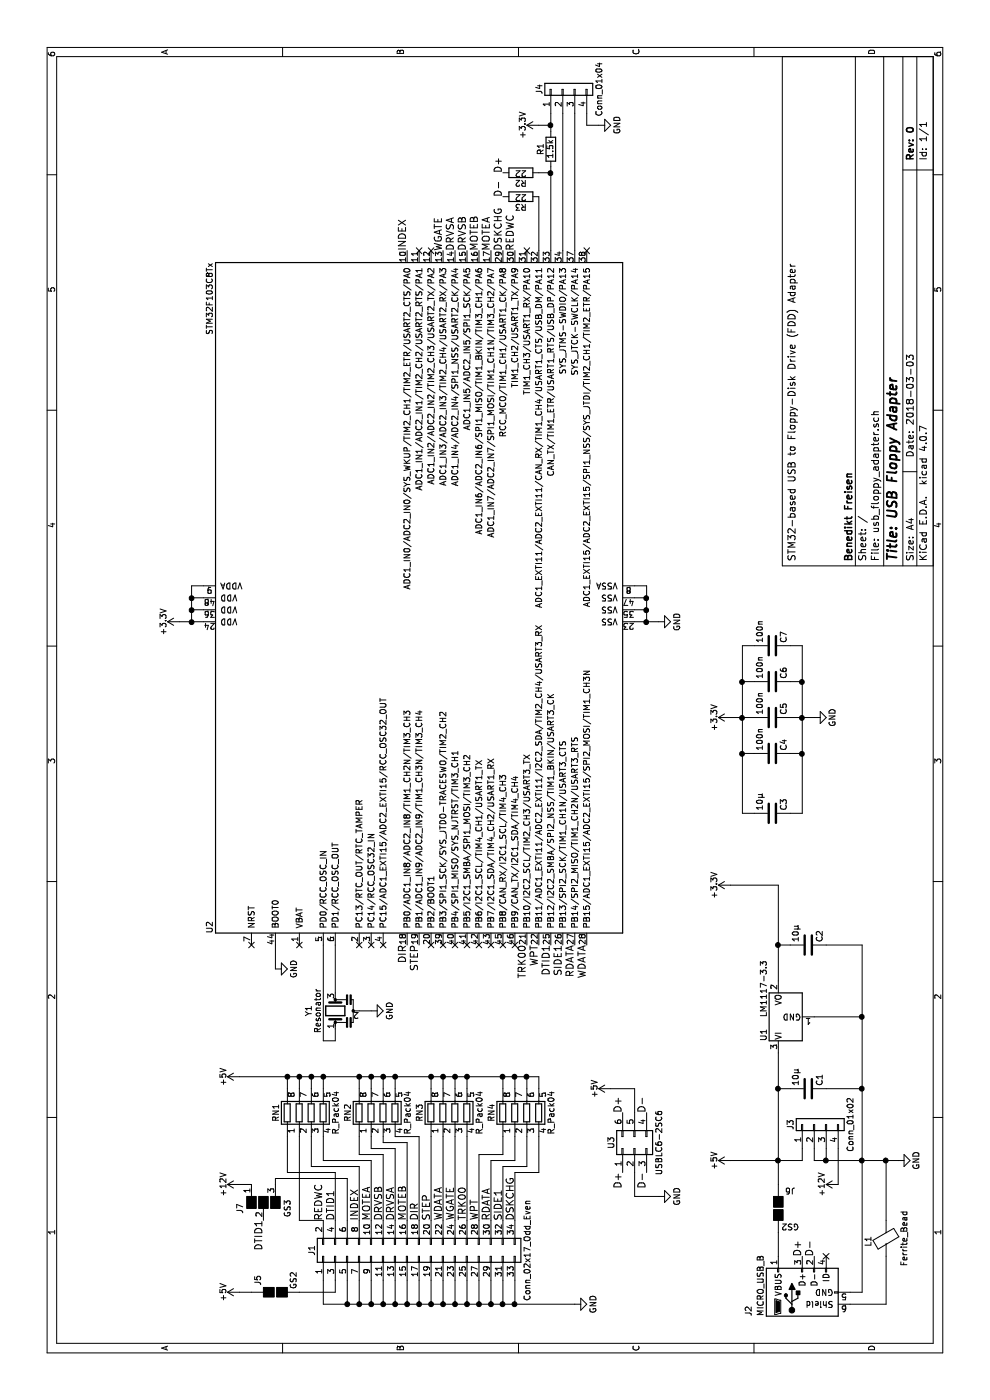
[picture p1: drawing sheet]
EESchema Schematic File Version 2
LIBS:power
LIBS:device
LIBS:switches
LIBS:relays
LIBS:motors
LIBS:transistors
LIBS:conn
LIBS:linear
LIBS:regul
LIBS:74xx
LIBS:cmos4000
LIBS:adc-dac
LIBS:memory
LIBS:xilinx
LIBS:microcontrollers
LIBS:dsp
LIBS:microchip
LIBS:analog_switches
LIBS:motorola
LIBS:texas
LIBS:intel
LIBS:audio
LIBS:interface
LIBS:digital-audio
LIBS:philips
LIBS:display
LIBS:cypress
LIBS:siliconi
LIBS:opto
LIBS:atmel
LIBS:contrib
LIBS:valves
LIBS:stm32
LIBS:usb_floppy_adapter-cache
EELAYER 25 0
EELAYER END
$Descr A4 11693 8268
encoding utf-8
Sheet 1 1
Title "USB Floppy Adapter"
Date "2018-03-03"
Rev "0"
Comp "Benedikt Freisen"
Comment1 ""
Comment2 ""
Comment3 ""
Comment4 "STM32-based USB to Floppy-Disk Drive (FDD) Adapter"
$EndDescr
$Comp
L STM32F103C8Tx U2
U 1 1
P 6700 3500
F 0 "U2" H 3900 5225 50  0000 L BNN
F 1 "STM32F103C8Tx" H 9500 5225 50  0000 R BNN
F 2 "Housings_QFP:LQFP-48_7x7mm_Pitch0.5mm" H 9500 5175 50  0001 R TNN
F 3 "" H 6700 3500 50  0001 C CNN
	1    6700 3500
	1    0    0    -1  
$EndComp
$Comp
L Conn_02x17_Odd_Even J1
U 1 1
P 1200 3500
F 0 "J1" H 1250 4400 50  0000 C CNN
F 1 "Conn_02x17_Odd_Even" H 1250 2600 50  0000 C CNN
F 2 "Socket_Strips:Socket_Strip_Straight_2x17_Pitch2.54mm" H 1200 3500 50  0001 C CNN
F 3 "" H 1200 3500 50  0001 C CNN
	1    1200 3500
	1    0    0    -1  
$EndComp
$Comp
L LM1117-3.3 U1
U 1 1
P 3200 6500
F 0 "U1" H 3050 6625 50  0000 C CNN
F 1 "LM1117-3.3" H 3200 6625 50  0000 L CNN
F 2 "TO_SOT_Packages_SMD:SOT-223-3Lead_TabPin2" H 3200 6500 50  0001 C CNN
F 3 "" H 3200 6500 50  0001 C CNN
	1    3200 6500
	1    0    0    -1  
$EndComp
$Comp
L USB_OTG J2
U 1 1
P 900 6700
F 0 "J2" H 700 7150 50  0000 L CNN
F 1 "MICRO_USB_B" H 700 7050 50  0000 L CNN
F 2 "Connectors_USB:USB_Micro-B_Vertical_Molex-105133-0001" H 1050 6650 50  0001 C CNN
F 3 "" H 1050 6650 50  0001 C CNN
	1    900  6700
	1    0    0    -1  
$EndComp
$Comp
L R_Pack04 RN1
U 1 1
P 2400 2600
F 0 "RN1" V 2100 2600 50  0000 C CNN
F 1 "R_Pack04" V 2600 2600 50  0000 C CNN
F 2 "Resistors_SMD:R_Array_Convex_4x0603" V 2675 2600 50  0001 C CNN
F 3 "" H 2400 2600 50  0001 C CNN
	1    2400 2600
	0    1    1    0   
$EndComp
$Comp
L R_Pack04 RN2
U 1 1
P 2400 3200
F 0 "RN2" V 2100 3200 50  0000 C CNN
F 1 "R_Pack04" V 2600 3200 50  0000 C CNN
F 2 "Resistors_SMD:R_Array_Convex_4x0603" V 2675 3200 50  0001 C CNN
F 3 "" H 2400 3200 50  0001 C CNN
	1    2400 3200
	0    1    1    0   
$EndComp
$Comp
L R_Pack04 RN3
U 1 1
P 2400 3800
F 0 "RN3" V 2100 3800 50  0000 C CNN
F 1 "R_Pack04" V 2600 3800 50  0000 C CNN
F 2 "Resistors_SMD:R_Array_Convex_4x0603" V 2675 3800 50  0001 C CNN
F 3 "" H 2400 3800 50  0001 C CNN
	1    2400 3800
	0    1    1    0   
$EndComp
$Comp
L R_Pack04 RN4
U 1 1
P 2400 4400
F 0 "RN4" V 2100 4400 50  0000 C CNN
F 1 "R_Pack04" V 2600 4400 50  0000 C CNN
F 2 "Resistors_SMD:R_Array_Convex_4x0603" V 2675 4400 50  0001 C CNN
F 3 "" H 2400 4400 50  0001 C CNN
	1    2400 4400
	0    1    1    0   
$EndComp
$Comp
L C C1
U 1 1
P 2600 6750
F 0 "C1" H 2625 6850 50  0000 L CNN
F 1 "10µ" H 2625 6650 50  0000 L CNN
F 2 "Capacitors_SMD:C_0805" H 2638 6600 50  0001 C CNN
F 3 "" H 2600 6750 50  0001 C CNN
	1    2600 6750
	1    0    0    1   
$EndComp
$Comp
L C C2
U 1 1
P 3800 6750
F 0 "C2" H 3825 6850 50  0000 L CNN
F 1 "10µ" H 3825 6650 50  0000 L CNN
F 2 "Capacitors_SMD:C_0805" H 3838 6600 50  0001 C CNN
F 3 "" H 3800 6750 50  0001 C CNN
	1    3800 6750
	1    0    0    1   
$EndComp
$Comp
L GND #PWR01
U 1 1
P 2000 7500
F 0 "#PWR01" H 2000 7250 50  0001 C CNN
F 1 "GND" H 2000 7350 50  0000 C CNN
F 2 "" H 2000 7500 50  0001 C CNN
F 3 "" H 2000 7500 50  0001 C CNN
	1    2000 7500
	1    0    0    -1  
$EndComp
$Comp
L +5V #PWR02
U 1 1
P 2000 6100
F 0 "#PWR02" H 2000 5950 50  0001 C CNN
F 1 "+5V" H 2000 6240 50  0000 C CNN
F 2 "" H 2000 6100 50  0001 C CNN
F 3 "" H 2000 6100 50  0001 C CNN
	1    2000 6100
	1    0    0    -1  
$EndComp
$Comp
L +3.3V #PWR03
U 1 1
P 4300 6100
F 0 "#PWR03" H 4300 5950 50  0001 C CNN
F 1 "+3.3V" H 4300 6240 50  0000 C CNN
F 2 "" H 4300 6100 50  0001 C CNN
F 3 "" H 4300 6100 50  0001 C CNN
	1    4300 6100
	1    0    0    -1  
$EndComp
$Comp
L Resonator Y1
U 1 1
P 3250 2800
F 0 "Y1" H 3250 3025 50  0000 C CNN
F 1 "Resonator" H 3250 2950 50  0000 C CNN
F 2 "Crystals:Resonator_SMD_muRata_SFECV-3pin_6.9x2.9mm" H 3225 2800 50  0001 C CNN
F 3 "" H 3225 2800 50  0001 C CNN
	1    3250 2800
	1    0    0    -1  
$EndComp
$Comp
L GND #PWR04
U 1 1
P 800 4800
F 0 "#PWR04" H 800 4550 50  0001 C CNN
F 1 "GND" H 800 4650 50  0000 C CNN
F 2 "" H 800 4800 50  0001 C CNN
F 3 "" H 800 4800 50  0001 C CNN
	1    800  4800
	1    0    0    -1  
$EndComp
Text Label 1500 2700 0    60   ~ 0
REDWC
Text Label 1500 3000 0    60   ~ 0
INDEX
Text Label 1500 3100 0    60   ~ 0
MOTEA
Text Label 1500 3200 0    60   ~ 0
DRVSB
Text Label 1500 3300 0    60   ~ 0
DRVSA
Text Label 1500 3400 0    60   ~ 0
MOTEB
Text Label 1500 3500 0    60   ~ 0
DIR
Text Label 1500 3600 0    60   ~ 0
STEP
Text Label 1500 3700 0    60   ~ 0
WDATA
Text Label 1500 3800 0    60   ~ 0
WGATE
Text Label 1500 3900 0    60   ~ 0
TRK00
Text Label 1500 4000 0    60   ~ 0
WPT
Text Label 1500 4100 0    60   ~ 0
RDATA
Text Label 1500 4200 0    60   ~ 0
SIDE1
Text Label 1500 4300 0    60   ~ 0
DSKCHG
$Comp
L +5V #PWR05
U 1 1
P 2700 2000
F 0 "#PWR05" H 2700 1850 50  0001 C CNN
F 1 "+5V" H 2700 2140 50  0000 C CNN
F 2 "" H 2700 2000 50  0001 C CNN
F 3 "" H 2700 2000 50  0001 C CNN
	1    2700 2000
	1    0    0    -1  
$EndComp
$Comp
L +3.3V #PWR06
U 1 1
P 6500 1500
F 0 "#PWR06" H 6500 1350 50  0001 C CNN
F 1 "+3.3V" H 6500 1640 50  0000 C CNN
F 2 "" H 6500 1500 50  0001 C CNN
F 3 "" H 6500 1500 50  0001 C CNN
	1    6500 1500
	1    0    0    -1  
$EndComp
$Comp
L GND #PWR07
U 1 1
P 6500 5500
F 0 "#PWR07" H 6500 5250 50  0001 C CNN
F 1 "GND" H 6500 5350 50  0000 C CNN
F 2 "" H 6500 5500 50  0001 C CNN
F 3 "" H 6500 5500 50  0001 C CNN
	1    6500 5500
	1    0    0    -1  
$EndComp
$Comp
L GND #PWR08
U 1 1
P 3250 3100
F 0 "#PWR08" H 3250 2850 50  0001 C CNN
F 1 "GND" H 3250 2950 50  0000 C CNN
F 2 "" H 3250 3100 50  0001 C CNN
F 3 "" H 3250 3100 50  0001 C CNN
	1    3250 3100
	1    0    0    -1  
$EndComp
$Comp
L +3.3V #PWR09
U 1 1
P 5700 6100
F 0 "#PWR09" H 5700 5950 50  0001 C CNN
F 1 "+3.3V" H 5700 6240 50  0000 C CNN
F 2 "" H 5700 6100 50  0001 C CNN
F 3 "" H 5700 6100 50  0001 C CNN
	1    5700 6100
	1    0    0    -1  
$EndComp
$Comp
L GND #PWR010
U 1 1
P 5700 6800
F 0 "#PWR010" H 5700 6550 50  0001 C CNN
F 1 "GND" H 5700 6650 50  0000 C CNN
F 2 "" H 5700 6800 50  0001 C CNN
F 3 "" H 5700 6800 50  0001 C CNN
	1    5700 6800
	1    0    0    -1  
$EndComp
$Comp
L C C3
U 1 1
P 4900 6450
F 0 "C3" H 4925 6550 50  0000 L CNN
F 1 "10µ" H 4925 6350 50  0000 L CNN
F 2 "Capacitors_SMD:C_0805" H 4938 6300 50  0001 C CNN
F 3 "" H 4900 6450 50  0001 C CNN
	1    4900 6450
	1    0    0    1   
$EndComp
$Comp
L C C4
U 1 1
P 5400 6450
F 0 "C4" H 5425 6550 50  0000 L CNN
F 1 "100n" H 5425 6350 50  0000 L CNN
F 2 "Capacitors_SMD:C_0603" H 5438 6300 50  0001 C CNN
F 3 "" H 5400 6450 50  0001 C CNN
	1    5400 6450
	1    0    0    1   
$EndComp
$Comp
L C C5
U 1 1
P 5700 6450
F 0 "C5" H 5725 6550 50  0000 L CNN
F 1 "100n" H 5725 6350 50  0000 L CNN
F 2 "Capacitors_SMD:C_0603" H 5738 6300 50  0001 C CNN
F 3 "" H 5700 6450 50  0001 C CNN
	1    5700 6450
	1    0    0    1   
$EndComp
$Comp
L C C6
U 1 1
P 6000 6450
F 0 "C6" H 6025 6550 50  0000 L CNN
F 1 "100n" H 6025 6350 50  0000 L CNN
F 2 "Capacitors_SMD:C_0603" H 6038 6300 50  0001 C CNN
F 3 "" H 6000 6450 50  0001 C CNN
	1    6000 6450
	1    0    0    1   
$EndComp
$Comp
L C C7
U 1 1
P 6300 6450
F 0 "C7" H 6325 6550 50  0000 L CNN
F 1 "100n" H 6325 6350 50  0000 L CNN
F 2 "Capacitors_SMD:C_0603" H 6338 6300 50  0001 C CNN
F 3 "" H 6300 6450 50  0001 C CNN
	1    6300 6450
	1    0    0    1   
$EndComp
$Comp
L Conn_01x04 J3
U 1 1
P 2300 6800
F 0 "J3" H 2300 7000 50  0000 C CNN
F 1 "Conn_01x02" H 2300 6500 50  0000 C CNN
F 2 "Pin_Headers:Pin_Header_Straight_1x04_Pitch2.54mm" H 2300 6800 50  0001 C CNN
F 3 "" H 2300 6800 50  0001 C CNN
	1    2300 6800
	1    0    0    -1  
$EndComp
$Comp
L Ferrite_Bead L1
U 1 1
P 1350 7400
F 0 "L1" V 1200 7425 50  0000 C CNN
F 1 "Ferrite_Bead" V 1500 7400 50  0000 C CNN
F 2 "Inductors_SMD:L_0805" V 1280 7400 50  0001 C CNN
F 3 "" H 1350 7400 50  0001 C CNN
	1    1350 7400
	0    -1   1    0   
$EndComp
Text Label 1500 2800 0    60   ~ 0
DTID1
$Comp
L +5V #PWR011
U 1 1
P 900 2000
F 0 "#PWR011" H 900 1850 50  0001 C CNN
F 1 "+5V" H 900 2140 50  0000 C CNN
F 2 "" H 900 2000 50  0001 C CNN
F 3 "" H 900 2000 50  0001 C CNN
	1    900  2000
	1    0    0    -1  
$EndComp
NoConn ~ 1200 6900
$Comp
L +12V #PWR012
U 1 1
P 1800 7000
F 0 "#PWR012" H 1800 6850 50  0001 C CNN
F 1 "+12V" H 1800 7140 50  0000 C CNN
F 2 "" H 1800 7000 50  0001 C CNN
F 3 "" H 1800 7000 50  0001 C CNN
	1    1800 7000
	1    0    0    -1  
$EndComp
$Comp
L Conn_01x04 J4
U 1 1
P 10950 4700
F 0 "J4" H 10950 4900 50  0000 C CNN
F 1 "Conn_01x04" H 10950 4400 50  0000 C CNN
F 2 "Pin_Headers:Pin_Header_Straight_1x04_Pitch1.27mm_SMD_Pin1Left" H 10950 4700 50  0001 C CNN
F 3 "" H 10950 4700 50  0001 C CNN
	1    10950 4700
	1    0    0    -1  
$EndComp
$Comp
L +3.3V #PWR013
U 1 1
P 10650 4500
F 0 "#PWR013" H 10650 4350 50  0001 C CNN
F 1 "+3.3V" H 10650 4640 50  0000 C CNN
F 2 "" H 10650 4500 50  0001 C CNN
F 3 "" H 10650 4500 50  0001 C CNN
	1    10650 4500
	1    0    0    -1  
$EndComp
$Comp
L GND #PWR014
U 1 1
P 10650 5000
F 0 "#PWR014" H 10650 4750 50  0001 C CNN
F 1 "GND" H 10650 4850 50  0000 C CNN
F 2 "" H 10650 5000 50  0001 C CNN
F 3 "" H 10650 5000 50  0001 C CNN
	1    10650 5000
	1    0    0    -1  
$EndComp
Text Label 10250 4200 0    60   ~ 0
D+
Text Label 10050 4200 0    60   ~ 0
D-
Text Label 1200 6700 0    60   ~ 0
D+
Text Label 1200 6800 0    60   ~ 0
D-
$Comp
L Conn_02x03_Counter_Clockwise U3
U 1 1
P 2100 5300
F 0 "U3" H 2150 5500 50  0000 C CNN
F 1 "USBLC6-2SC6" H 2150 5100 50  0000 C CNN
F 2 "TO_SOT_Packages_SMD:SOT-23-6" H 2100 5300 50  0001 C CNN
F 3 "" H 2100 5300 50  0001 C CNN
	1    2100 5300
	1    0    0    -1  
$EndComp
Text Label 2400 5200 0    60   ~ 0
D+
Text Label 2400 5400 0    60   ~ 0
D-
Text Label 1900 5200 2    60   ~ 0
D+
Text Label 1900 5400 2    60   ~ 0
D-
$Comp
L GND #PWR015
U 1 1
P 1700 5500
F 0 "#PWR015" H 1700 5250 50  0001 C CNN
F 1 "GND" H 1700 5350 50  0000 C CNN
F 2 "" H 1700 5500 50  0001 C CNN
F 3 "" H 1700 5500 50  0001 C CNN
	1    1700 5500
	1    0    0    -1  
$EndComp
$Comp
L +5V #PWR016
U 1 1
P 2600 5100
F 0 "#PWR016" H 2600 4950 50  0001 C CNN
F 1 "+5V" H 2600 5240 50  0000 C CNN
F 2 "" H 2600 5100 50  0001 C CNN
F 3 "" H 2600 5100 50  0001 C CNN
	1    2600 5100
	1    0    0    -1  
$EndComp
Text Label 3800 4900 2    60   ~ 0
WDATA
Text Label 3800 4800 2    60   ~ 0
RDATA
Text Label 3800 4500 2    60   ~ 0
WPT
Text Label 3800 4400 2    60   ~ 0
TRK00
Text Label 3800 4700 2    60   ~ 0
SIDE1
Text Label 9600 4200 0    60   ~ 0
DSKCHG
Text Label 9600 3700 0    60   ~ 0
WGATE
Text Label 3800 3500 2    60   ~ 0
STEP
Text Label 3800 3400 2    60   ~ 0
DIR
Text Label 9600 4000 0    60   ~ 0
MOTEB
Text Label 9600 3800 0    60   ~ 0
DRVSA
Text Label 9600 3900 0    60   ~ 0
DRVSB
Text Label 9600 4100 0    60   ~ 0
MOTEA
Text Label 9600 3400 0    60   ~ 0
INDEX
Text Label 9600 4300 0    60   ~ 0
REDWC
Text Label 3800 4600 2    60   ~ 0
DTID1
$Comp
L GS2 J6
U 1 1
P 1600 6500
F 0 "J6" H 1700 6650 50  0000 C CNN
F 1 "GS2" H 1700 6351 50  0000 C CNN
F 2 "Connectors:GS2" V 1674 6500 50  0001 C CNN
F 3 "" H 1600 6500 50  0001 C CNN
	1    1600 6500
	0    1    1    0   
$EndComp
$Comp
L GS2 J5
U 1 1
P 900 2300
F 0 "J5" H 1000 2450 50  0000 C CNN
F 1 "GS2" H 1000 2151 50  0000 C CNN
F 2 "Connectors:GS2" V 974 2300 50  0001 C CNN
F 3 "" H 900 2300 50  0001 C CNN
	1    900  2300
	1    0    0    -1  
$EndComp
$Comp
L GS3 J7
U 1 1
P 1650 2200
F 0 "J7" H 1700 2400 50  0000 C CNN
F 1 "GS3" H 1700 2001 50  0000 C CNN
F 2 "Connectors:GS3" V 1738 2126 50  0001 C CNN
F 3 "" H 1650 2200 50  0001 C CNN
	1    1650 2200
	-1   0    0    -1  
$EndComp
$Comp
L +12V #PWR017
U 1 1
P 1800 2000
F 0 "#PWR017" H 1800 1850 50  0001 C CNN
F 1 "+12V" H 1800 2140 50  0000 C CNN
F 2 "" H 1800 2000 50  0001 C CNN
F 3 "" H 1800 2000 50  0001 C CNN
	1    1800 2000
	1    0    0    -1  
$EndComp
Text Label 1500 2200 2    60   ~ 0
DTID1
$Comp
L R R1
U 1 1
P 10450 4600
F 0 "R1" V 10530 4600 50  0000 C CNN
F 1 "1.5k" V 10450 4600 50  0000 C CNN
F 2 "Resistors_SMD:R_0603" V 10380 4600 50  0001 C CNN
F 3 "" H 10450 4600 50  0001 C CNN
	1    10450 4600
	0    -1   -1   0   
$EndComp
$Comp
L R R2
U 1 1
P 10250 4350
F 0 "R2" V 10330 4350 50  0000 C CNN
F 1 "22" V 10250 4350 50  0000 C CNN
F 2 "Resistors_SMD:R_0603" V 10180 4350 50  0001 C CNN
F 3 "" H 10250 4350 50  0001 C CNN
	1    10250 4350
	-1   0    0    -1  
$EndComp
$Comp
L R R3
U 1 1
P 10050 4350
F 0 "R3" V 10130 4350 50  0000 C CNN
F 1 "22" V 10050 4350 50  0000 C CNN
F 2 "Resistors_SMD:R_0603" V 9980 4350 50  0001 C CNN
F 3 "" H 10050 4350 50  0001 C CNN
	1    10050 4350
	-1   0    0    -1  
$EndComp
Wire Wire Line
	2700 2400 2600 2400
Wire Wire Line
	2600 2500 2700 2500
Connection ~ 2700 2500
Wire Wire Line
	2600 2600 2700 2600
Connection ~ 2700 2600
Wire Wire Line
	2600 2700 2700 2700
Connection ~ 2700 2700
Wire Wire Line
	2600 3000 2700 3000
Connection ~ 2700 3000
Wire Wire Line
	2600 3100 2700 3100
Connection ~ 2700 3100
Wire Wire Line
	2600 3200 2700 3200
Connection ~ 2700 3200
Wire Wire Line
	2600 3300 2700 3300
Connection ~ 2700 3300
Wire Wire Line
	2600 3600 2700 3600
Connection ~ 2700 3600
Wire Wire Line
	2600 3700 2700 3700
Connection ~ 2700 3700
Wire Wire Line
	2600 3800 2700 3800
Connection ~ 2700 3800
Wire Wire Line
	2600 3900 2700 3900
Connection ~ 2700 3900
Wire Wire Line
	2600 4200 2700 4200
Connection ~ 2700 4200
Wire Wire Line
	2600 4300 2700 4300
Connection ~ 2700 4300
Wire Wire Line
	2600 4400 2700 4400
Connection ~ 2700 4400
Wire Wire Line
	2600 4500 2700 4500
Wire Wire Line
	800  4800 800  2700
Wire Wire Line
	800  2700 1000 2700
Wire Wire Line
	1000 2900 800  2900
Connection ~ 800  2900
Wire Wire Line
	1000 3000 800  3000
Connection ~ 800  3000
Wire Wire Line
	1000 3100 800  3100
Connection ~ 800  3100
Wire Wire Line
	1000 3200 800  3200
Connection ~ 800  3200
Wire Wire Line
	1000 3300 800  3300
Connection ~ 800  3300
Wire Wire Line
	1000 3400 800  3400
Connection ~ 800  3400
Wire Wire Line
	1000 3500 800  3500
Connection ~ 800  3500
Wire Wire Line
	1000 3600 800  3600
Connection ~ 800  3600
Wire Wire Line
	1000 3700 800  3700
Connection ~ 800  3700
Wire Wire Line
	1000 3800 800  3800
Connection ~ 800  3800
Wire Wire Line
	1000 3900 800  3900
Connection ~ 800  3900
Wire Wire Line
	1000 4000 800  4000
Connection ~ 800  4000
Wire Wire Line
	1000 4100 800  4100
Connection ~ 800  4100
Wire Wire Line
	1000 4200 800  4200
Connection ~ 800  4200
Wire Wire Line
	1000 4300 800  4300
Connection ~ 800  4300
Wire Wire Line
	1500 4300 1900 4300
Wire Wire Line
	1900 4300 1900 4500
Wire Wire Line
	1900 4500 2200 4500
Wire Wire Line
	1500 4200 1950 4200
Wire Wire Line
	1950 4200 1950 4400
Wire Wire Line
	1950 4400 2200 4400
Wire Wire Line
	1500 4100 2000 4100
Wire Wire Line
	2000 4100 2000 4300
Wire Wire Line
	2000 4300 2200 4300
Wire Wire Line
	1500 4000 2050 4000
Wire Wire Line
	2050 4000 2050 4200
Wire Wire Line
	2050 4200 2200 4200
Wire Wire Line
	1500 3900 2200 3900
Wire Wire Line
	1500 3800 2200 3800
Wire Wire Line
	1500 3700 2200 3700
Wire Wire Line
	1500 3600 2200 3600
Wire Wire Line
	1500 3500 2200 3500
Wire Wire Line
	1500 3400 2150 3400
Wire Wire Line
	1500 3300 2100 3300
Wire Wire Line
	1500 3200 2050 3200
Wire Wire Line
	1500 3100 2000 3100
Wire Wire Line
	1500 3000 1950 3000
Wire Wire Line
	2700 4500 2700 2000
Connection ~ 2700 2400
Wire Wire Line
	3500 6500 4300 6500
Wire Wire Line
	4300 6500 4300 6100
Wire Wire Line
	3800 6500 3800 6600
Connection ~ 3800 6500
Wire Wire Line
	2600 6500 2600 6600
Connection ~ 2600 6500
Wire Wire Line
	900  7200 3800 7200
Wire Wire Line
	3800 7200 3800 6900
Wire Wire Line
	2600 7200 2600 6900
Connection ~ 2600 7200
Wire Wire Line
	3200 7200 3200 6800
Connection ~ 3200 7200
Wire Wire Line
	2000 6800 2000 7500
Connection ~ 2000 7200
Wire Wire Line
	2000 6100 2000 6700
Connection ~ 2000 6500
Wire Wire Line
	6500 1500 6500 1700
Wire Wire Line
	6500 1600 6800 1600
Wire Wire Line
	6800 1600 6800 1700
Connection ~ 6500 1600
Wire Wire Line
	6600 1600 6600 1700
Connection ~ 6600 1600
Wire Wire Line
	6700 1600 6700 1700
Connection ~ 6700 1600
Wire Wire Line
	6500 5500 6500 5300
Wire Wire Line
	6500 5400 6800 5400
Wire Wire Line
	6800 5400 6800 5300
Connection ~ 6500 5400
Wire Wire Line
	6600 5400 6600 5300
Connection ~ 6600 5400
Wire Wire Line
	6700 5400 6700 5300
Connection ~ 6700 5400
Wire Wire Line
	3400 2800 3800 2800
Wire Wire Line
	3100 2800 3000 2800
Wire Wire Line
	3000 2800 3000 2700
Wire Wire Line
	3000 2700 3800 2700
Wire Wire Line
	3250 3100 3250 3000
Wire Wire Line
	4900 6300 4900 6200
Wire Wire Line
	4900 6200 6300 6200
Wire Wire Line
	6000 6200 6000 6300
Wire Wire Line
	5700 6100 5700 6300
Connection ~ 5700 6200
Wire Wire Line
	5400 6200 5400 6300
Connection ~ 5400 6200
Wire Wire Line
	4900 6600 4900 6700
Wire Wire Line
	4900 6700 6300 6700
Wire Wire Line
	6000 6700 6000 6600
Wire Wire Line
	5400 6600 5400 6700
Connection ~ 5400 6700
Wire Wire Line
	5700 6600 5700 6800
Connection ~ 5700 6700
Wire Wire Line
	6300 6200 6300 6300
Connection ~ 6000 6200
Wire Wire Line
	6300 6700 6300 6600
Connection ~ 6000 6700
Wire Wire Line
	1500 7400 2000 7400
Connection ~ 2000 7400
Wire Wire Line
	800  7400 1200 7400
Wire Wire Line
	2200 3500 2200 3300
Wire Wire Line
	2150 3400 2150 3200
Wire Wire Line
	2150 3200 2200 3200
Wire Wire Line
	2100 3300 2100 3100
Wire Wire Line
	2100 3100 2200 3100
Wire Wire Line
	2050 3200 2050 3000
Wire Wire Line
	2050 3000 2200 3000
Wire Wire Line
	2000 3100 2000 2700
Wire Wire Line
	2000 2700 2200 2700
Wire Wire Line
	1950 3000 1950 2600
Wire Wire Line
	1950 2600 2200 2600
Wire Wire Line
	1900 2800 1500 2800
Wire Wire Line
	1900 2400 1900 2800
Wire Wire Line
	1000 2800 900  2800
Wire Wire Line
	2000 6700 2100 6700
Wire Wire Line
	2000 6800 2100 6800
Wire Wire Line
	2000 6900 2100 6900
Connection ~ 2000 6900
Wire Wire Line
	1800 7000 2100 7000
Wire Wire Line
	10650 4500 10650 4600
Wire Wire Line
	10650 5000 10650 4900
Wire Wire Line
	10650 4900 10750 4900
Wire Wire Line
	9600 4800 10750 4800
Wire Wire Line
	9600 4700 10750 4700
Wire Wire Line
	1900 2400 2200 2400
Wire Wire Line
	1500 2700 1500 2500
Wire Wire Line
	1500 2500 2200 2500
Wire Wire Line
	1700 5500 1700 5300
Wire Wire Line
	1700 5300 1900 5300
Wire Wire Line
	2400 5300 2600 5300
Wire Wire Line
	2600 5300 2600 5100
Wire Wire Line
	1200 6500 1400 6500
Wire Wire Line
	1800 6500 2900 6500
Wire Wire Line
	900  7100 900  7200
Wire Wire Line
	800  7100 800  7400
Wire Wire Line
	900  2000 900  2100
Wire Wire Line
	900  2800 900  2500
Wire Wire Line
	1500 2900 1850 2900
Wire Wire Line
	1850 2900 1850 2300
Wire Wire Line
	1850 2300 1800 2300
Wire Wire Line
	1800 2000 1800 2100
Connection ~ 10650 4600
Wire Wire Line
	9600 4600 10300 4600
Wire Wire Line
	9600 4500 10050 4500
Wire Wire Line
	10250 4600 10250 4500
Connection ~ 10250 4600
Wire Wire Line
	10600 4600 10750 4600
NoConn ~ 9600 3500
NoConn ~ 9600 3600
NoConn ~ 9600 4400
NoConn ~ 9600 4900
NoConn ~ 3800 2100
NoConn ~ 3800 2500
NoConn ~ 3800 3000
NoConn ~ 3800 3100
NoConn ~ 3800 3200
NoConn ~ 3800 3600
NoConn ~ 3800 3700
NoConn ~ 3800 3800
NoConn ~ 3800 3900
NoConn ~ 3800 4000
NoConn ~ 3800 4100
NoConn ~ 3800 4200
NoConn ~ 3800 4300
$Comp
L GND #PWR?
U 1 1
P 3600 2300
F 0 "#PWR?" H 3600 2050 50  0001 C CNN
F 1 "GND" H 3600 2150 50  0000 C CNN
F 2 "" H 3600 2300 50  0001 C CNN
F 3 "" H 3600 2300 50  0001 C CNN
	1    3600 2300
	1    0    0    -1  
$EndComp
Wire Wire Line
	3600 2300 3800 2300
$EndSCHEMATC
